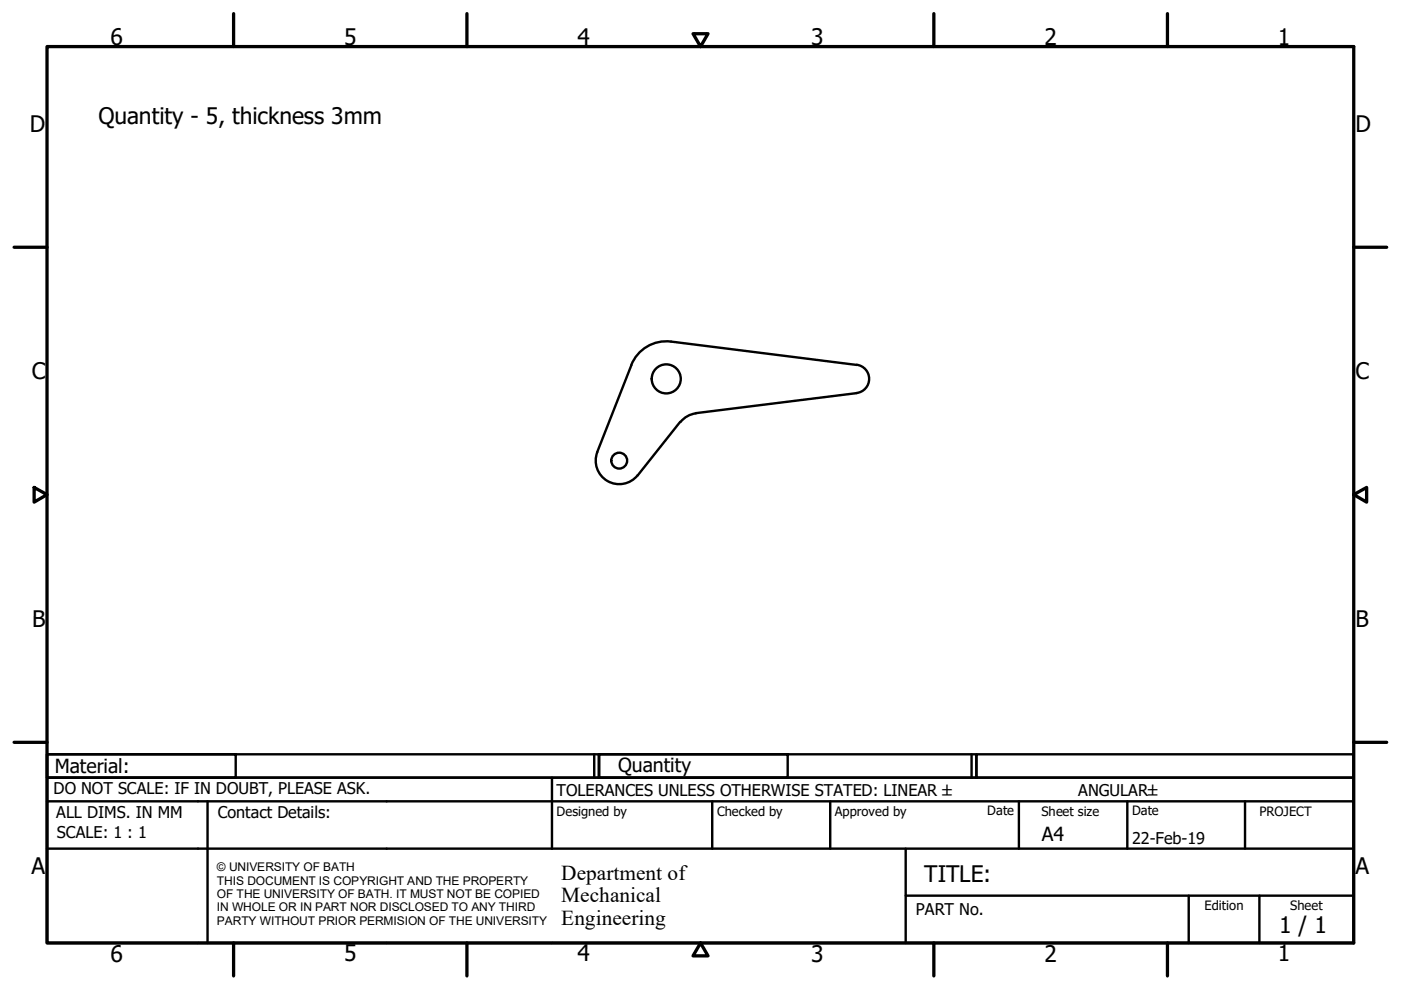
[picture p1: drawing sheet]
<svg xmlns="http://www.w3.org/2000/svg" width="297mm" height="210mm" viewBox="0 0 297 210" stroke-linecap="round" stroke-linejoin="round" font-family="sans-serif">
<!-- layer: Visible (ISO) -->
<g fill="none" stroke="#000" stroke-width=".51">
<path d="M142.3 72.4a8 8 0 0 0-8.5 5l-7.2 18.5a5 5 0 0 0 2.2 6.1 5 5 0 0 0 6.4-1.2M142.3 72.4l39.4 5M181.6 77.3a3 3 0 0 1 2.7 3 3 3 0 0 1-2.7 3l-34.1 4.3M144.2 89.4l-9 11.4M147.6 87.6a5 5 0 0 0-3.3 1.9"/>
<circle cx="131.3" cy="97.7" r="1.68"/>
<circle cx="141.3" cy="80.3" r="3.1"/>
</g>
<!-- layer: Border (ISO) -->
<g fill="none" stroke="#000" stroke-width=".7">
<path d="M10 9.9h277v190h-277zM49.5 2.9v7M99 2.9v7M146.9 7.1h3.2l-1.6 2.8zM198 2.9v7M247.5 2.9v7M3 52.4h7M287 52.4h7M7.2 103.3l2.8 1.6-2.8 1.6zM287 104.9l2.8-1.6v3.2zM3 157.4h7M287 157.4h7"/>
<path d="M49.5 199.9v7M99 199.9v7M148.5 199.9l1.6 2.8h-3.2zM198 199.9v7M247.5 199.9v7"/>
</g>
<!-- layer: Title (ISO) -->
<g fill="none" stroke="#000" stroke-width=".51">
<path d="M10 159.9h40v5h-40zM10 159.9h117v5h-117zM126 159.9v5M127 159.9h40v5h-40zM127 159.9h80v5h-80zM206 159.9v5M207 159.9h80v5h-80zM10 169.9v-5h277v5M10 169.9h277v30h-277zM10 179.9h277M44 169.9v30M117 164.9v15"/>
<path d="M151 169.9v10M176 169.9v10M192 179.9v20M216 169.9v10M239 169.9v10M264 169.9v10M192 189.9h95M252 189.9v10M267 189.9v10"/>
</g>
<g font-size="4.8">
<text x="23.4" y="9.5">6</text>
<text x="73" y="9.5">5</text>
<text x="122.4" y="9.5">4</text>
<text x="172" y="9.5">3</text>
<text x="221.4" y="9.5">2</text>
<text x="271" y="9.5">1</text>
<text x="6.3" y="27.9">D</text>
<text x="20.9" y="26.3">Quantity - 5, thickness 3mm</text>
<text x="287.4" y="27.9">D</text>
<text x="6.7" y="80.4">C</text>
<text x="287.4" y="80.4">C</text>
<text x="6.8" y="132.9">B</text>
<text x="287.4" y="132.9">B</text>
<text x="6.7" y="185.4">A</text>
<text x="287.4" y="185.4">A</text>
<text x="196" y="187">TITLE:</text>
<text x="271.2" y="197.8">1 / 1</text>
<text x="23.4" y="203.9">6</text>
<text x="73" y="203.8">5</text>
<text x="122.4" y="203.8">4</text>
<text x="172" y="203.9">3</text>
<text x="221.4" y="203.9">2</text>
<text x="271" y="203.8">1</text>
</g>
<g font-size="4.5">
<text x="119" y="186.5">Department of</text>
<text x="119" y="191.3">Mechanical</text>
<text x="119" y="196.1">Engineering</text>
</g>
<g font-size="4.1">
<text x="11.6" y="163.9">Material:</text>
<text x="131.1" y="163.7">Quantity</text>
<text x="220.9" y="178.4">A4</text>
</g>
<g font-size="3.4">
<text x="11.4" y="168.4">DO NOT SCALE: IF IN DOUBT, PLEASE ASK.</text>
<text x="11.9" y="173.5">ALL DIMS. IN MM</text>
<text x="46.2" y="173.5">Contact Details:</text>
<text x="118" y="168.8">TOLERANCES UNLESS OTHERWISE STATED: LINEAR ±</text>
<text x="228.6" y="168.8">ANGULAR±</text>
<text x="12.1" y="177.6">SCALE: 1 : 1</text>
<text x="240" y="178.9">22-Feb-19</text>
<text x="194.2" y="194.1">PART No.</text>
</g>
<g font-size="2.7">
<text x="118" y="173">Designed by</text>
<text x="152" y="173">Checked by</text>
<text x="177" y="173">Approved by</text>
<text x="209.3" y="172.9">Date</text>
<text x="220.8" y="173">Sheet size</text>
<text x="240" y="172.9">Date</text>
<text x="267" y="172.9">PROJECT</text>
<text x="255.4" y="193">Edition</text>
<text x="273.6" y="193">Sheet</text>
</g>
<g font-size="2.5">
<text x="46" y="184.8">© UNIVERSITY OF BATH</text>
<text x="46" y="187.6">THIS DOCUMENT IS COPYRIGHT AND THE PROPERTY</text>
<text x="46" y="190.4">OF THE UNIVERSITY OF BATH. IT MUST NOT BE COPIED</text>
<text x="46" y="193.2">IN WHOLE OR IN PART NOR DISCLOSED TO ANY THIRD</text>
<text x="46" y="196.1">PARTY WITHOUT PRIOR PERMISION OF THE UNIVERSITY</text>
</g>
</svg>
